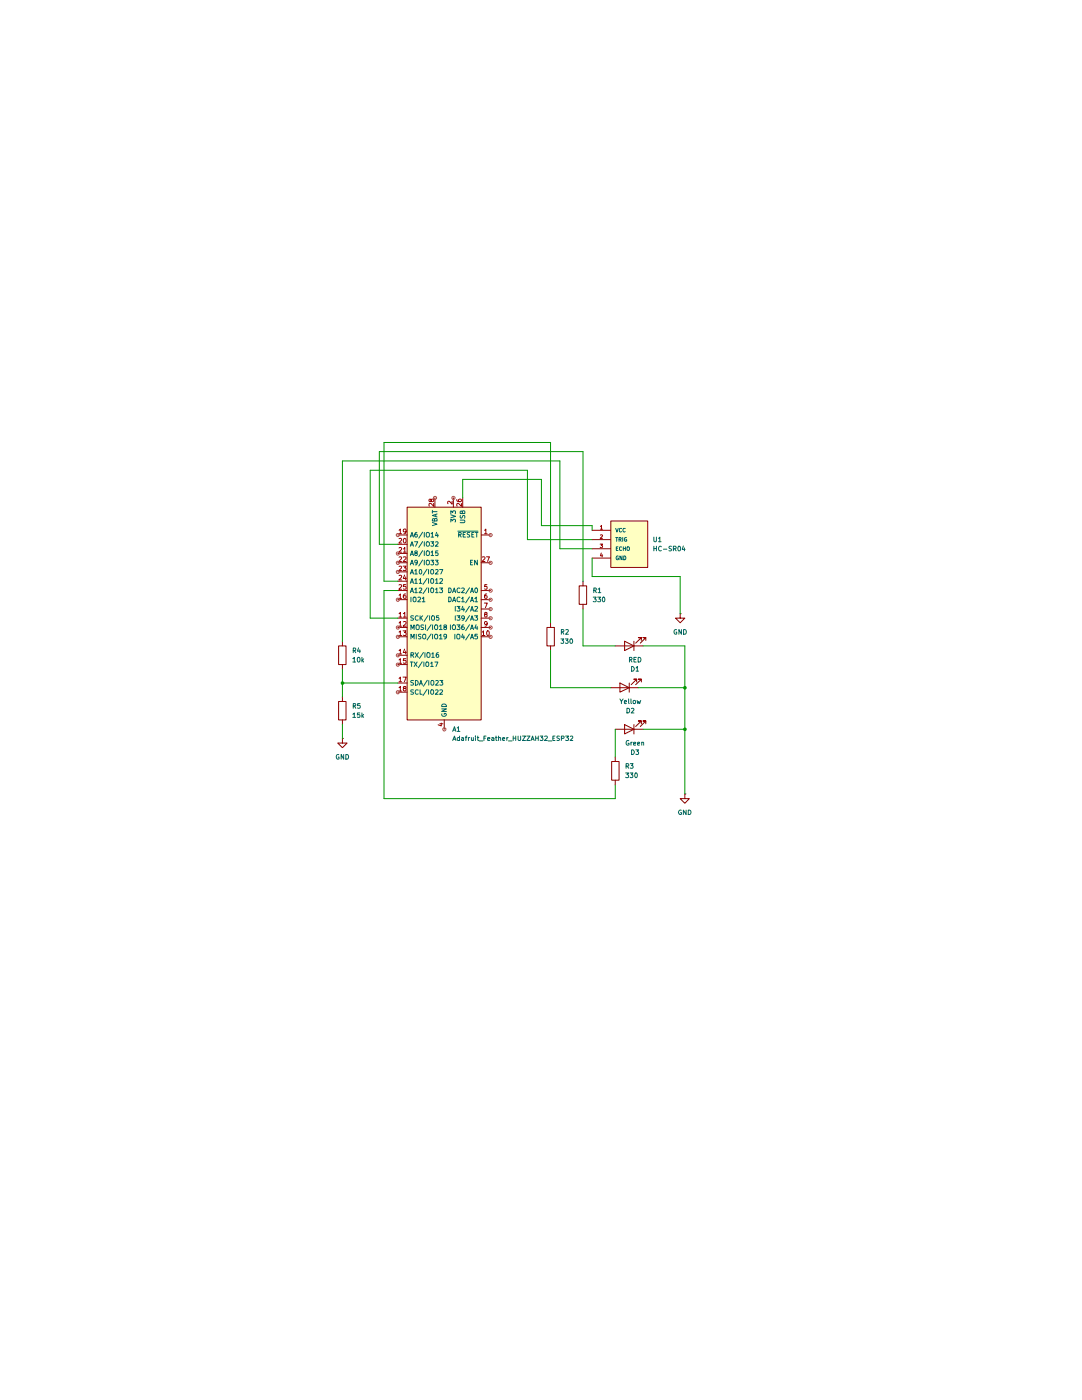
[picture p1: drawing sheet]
(kicad_sch
 (version 20250114)
 (generator "eeschema")
 (generator_version "9.0")
 (paper "A4")
 (lib_symbols
  (symbol "Device:LED"
   (pin_numbers (hide yes))
   (pin_names
    (offset 1.016) (hide yes)) (exclude_from_sim no) (in_bom yes) (on_board yes)
   (property "Reference" "D" (at 0 2.54 0) (effects (font (size 1.27 1.27))))
   (property "Value" "LED" (at 0 -2.54 0) (effects (font (size 1.27 1.27))))
   (property "Footprint" "" (at 0 0 0) (effects (font (size 1.27 1.27)) (hide yes)))
   (property "Datasheet" "~" (at 0 0 0) (effects (font (size 1.27 1.27)) (hide yes)))
   (property "Description" "Light emitting diode" (at 0 0 0) (effects (font (size 1.27 1.27)) (hide yes)))
   (property "Sim.Pins" "1=K 2=A" (at 0 0 0) (effects (font (size 1.27 1.27)) (hide yes)))
   (symbol "LED_0_1"
    (polyline (pts (xy -3.048 -0.762) (xy -4.572 -2.286) (xy -3.81 -2.286) (xy -4.572 -2.286) (xy -4.572 -1.524)) (stroke (width 0) (type default)) (fill (type none)))
    (polyline (pts (xy -1.778 -0.762) (xy -3.302 -2.286) (xy -2.54 -2.286) (xy -3.302 -2.286) (xy -3.302 -1.524)) (stroke (width 0) (type default)) (fill (type none)))
    (polyline (pts (xy -1.27 0) (xy 1.27 0)) (stroke (width 0) (type default)) (fill (type none)))
    (polyline (pts (xy -1.27 -1.27) (xy -1.27 1.27)) (stroke (width 0.254) (type default)) (fill (type none)))
    (polyline (pts (xy 1.27 -1.27) (xy 1.27 1.27) (xy -1.27 0) (xy 1.27 -1.27)) (stroke (width 0.254) (type default)) (fill (type none))))
   (symbol "LED_1_1"
    (pin passive line (at -3.81 0 0) (length 2.54) (name "K" (effects (font (size 1.27 1.27)))) (number "1" (effects (font (size 1.27 1.27)))))
    (pin passive line (at 3.81 0 180) (length 2.54) (name "A" (effects (font (size 1.27 1.27)))) (number "2" (effects (font (size 1.27 1.27))))))
   (embedded_fonts no))
  (symbol "Device:R"
   (pin_numbers (hide yes))
   (pin_names
    (offset 0)) (exclude_from_sim no) (in_bom yes) (on_board yes)
   (property "Reference" "R" (at 2.032 0 90) (effects (font (size 1.27 1.27))))
   (property "Value" "R" (at 0 0 90) (effects (font (size 1.27 1.27))))
   (property "Footprint" "" (at -1.778 0 90) (effects (font (size 1.27 1.27)) (hide yes)))
   (property "Datasheet" "~" (at 0 0 0) (effects (font (size 1.27 1.27)) (hide yes)))
   (property "Description" "Resistor" (at 0 0 0) (effects (font (size 1.27 1.27)) (hide yes)))
   (symbol "R_0_1"
    (rectangle (start -1.016 -2.54) (end 1.016 2.54) (stroke (width 0.254) (type default)) (fill (type none))))
   (symbol "R_1_1"
    (pin passive line (at 0 3.81 270) (length 1.27) (name "~" (effects (font (size 1.27 1.27)))) (number "1" (effects (font (size 1.27 1.27)))))
    (pin passive line (at 0 -3.81 90) (length 1.27) (name "~" (effects (font (size 1.27 1.27)))) (number "2" (effects (font (size 1.27 1.27))))))
   (embedded_fonts no))
  (symbol "HC-SR04:HC-SR04"
   (pin_names
    (offset 1.016)) (exclude_from_sim no) (in_bom yes) (on_board yes)
   (property "Reference" "U" (at 0 5.0813 0) (effects (font (size 1.27 1.27)) (justify left bottom)))
   (property "Value" "HC-SR04" (at 0 -10.163 0) (effects (font (size 1.27 1.27)) (justify left bottom)))
   (property "Footprint" "HC-SR04:XCVR_HC-SR04" (at 0 0 0) (effects (font (size 1.27 1.27)) (justify bottom) (hide yes)))
   (property "Datasheet" "" (at 0 0 0) (effects (font (size 1.27 1.27)) (hide yes)))
   (property "Description" "" (at 0 0 0) (effects (font (size 1.27 1.27)) (hide yes)))
   (property "MF" "SparkFun Electronics" (at 0 0 0) (effects (font (size 1.27 1.27)) (justify bottom) (hide yes)))
   (property "Description_1" "HC-SR04 Ultrasonic Sensor Qwiic Platform Evaluation Expansion Board" (at 0 0 0) (effects (font (size 1.27 1.27)) (justify bottom) (hide yes)))
   (property "Package" "None" (at 0 0 0) (effects (font (size 1.27 1.27)) (justify bottom) (hide yes)))
   (property "Price" "None" (at 0 0 0) (effects (font (size 1.27 1.27)) (justify bottom) (hide yes)))
   (property "Check_prices" "https://www.snapeda.com/parts/HC-SR04/SparkFun/view-part/?ref=eda" (at 0 0 0) (effects (font (size 1.27 1.27)) (justify bottom) (hide yes)))
   (property "SnapEDA_Link" "https://www.snapeda.com/parts/HC-SR04/SparkFun/view-part/?ref=snap" (at 0 0 0) (effects (font (size 1.27 1.27)) (justify bottom) (hide yes)))
   (property "MP" "HC-SR04" (at 0 0 0) (effects (font (size 1.27 1.27)) (justify bottom) (hide yes)))
   (property "Availability" "Not in stock" (at 0 0 0) (effects (font (size 1.27 1.27)) (justify bottom) (hide yes)))
   (property "MANUFACTURER" "Osepp" (at 0 0 0) (effects (font (size 1.27 1.27)) (justify bottom) (hide yes)))
   (symbol "HC-SR04_0_0"
    (rectangle (start 0 -7.62) (end 10.16 5.08) (stroke (width 0.254) (type default)) (fill (type background)))
    (pin power_in line (at -5.08 2.54 0) (length 5.08) (name "VCC" (effects (font (size 1.016 1.016)))) (number "1" (effects (font (size 1.016 1.016)))))
    (pin bidirectional line (at -5.08 0 0) (length 5.08) (name "TRIG" (effects (font (size 1.016 1.016)))) (number "2" (effects (font (size 1.016 1.016)))))
    (pin bidirectional line (at -5.08 -2.54 0) (length 5.08) (name "ECHO" (effects (font (size 1.016 1.016)))) (number "3" (effects (font (size 1.016 1.016)))))
    (pin power_in line (at -5.08 -5.08 0) (length 5.08) (name "GND" (effects (font (size 1.016 1.016)))) (number "4" (effects (font (size 1.016 1.016))))))
   (embedded_fonts no))
  (symbol "MCU_Module:Adafruit_Feather_HUZZAH32_ESP32" (exclude_from_sim no) (in_bom yes) (on_board yes)
   (property "Reference" "A" (at -10.16 29.21 0) (effects (font (size 1.27 1.27)) (justify left)))
   (property "Value" "Adafruit_Feather_HUZZAH32_ESP32" (at 2.54 -31.75 0) (effects (font (size 1.27 1.27)) (justify left)))
   (property "Footprint" "Module:Adafruit_Feather" (at 2.54 -34.29 0) (effects (font (size 1.27 1.27)) (justify left) (hide yes)))
   (property "Datasheet" "https://cdn-learn.adafruit.com/downloads/pdf/adafruit-huzzah32-esp32-feather.pdf" (at 0 -30.48 0) (effects (font (size 1.27 1.27)) (hide yes)))
   (property "Description" "Microcontroller module with ESP32 MCU" (at 0 0 0) (effects (font (size 1.27 1.27)) (hide yes)))
   (symbol "Adafruit_Feather_HUZZAH32_ESP32_0_1"
    (rectangle (start -10.16 27.94) (end 10.16 -30.48) (stroke (width 0.254) (type default)) (fill (type background))))
   (symbol "Adafruit_Feather_HUZZAH32_ESP32_1_1"
    (pin bidirectional line (at -12.7 20.32 0) (length 2.54) (name "A6/IO14" (effects (font (size 1.27 1.27)))) (number "19" (effects (font (size 1.27 1.27)))))
    (pin bidirectional line (at -12.7 17.78 0) (length 2.54) (name "A7/IO32" (effects (font (size 1.27 1.27)))) (number "20" (effects (font (size 1.27 1.27)))))
    (pin bidirectional line (at -12.7 15.24 0) (length 2.54) (name "A8/IO15" (effects (font (size 1.27 1.27)))) (number "21" (effects (font (size 1.27 1.27)))))
    (pin bidirectional line (at -12.7 12.7 0) (length 2.54) (name "A9/IO33" (effects (font (size 1.27 1.27)))) (number "22" (effects (font (size 1.27 1.27)))))
    (pin bidirectional line (at -12.7 10.16 0) (length 2.54) (name "A10/IO27" (effects (font (size 1.27 1.27)))) (number "23" (effects (font (size 1.27 1.27)))))
    (pin bidirectional line (at -12.7 7.62 0) (length 2.54) (name "A11/IO12" (effects (font (size 1.27 1.27)))) (number "24" (effects (font (size 1.27 1.27)))))
    (pin bidirectional line (at -12.7 5.08 0) (length 2.54) (name "A12/IO13" (effects (font (size 1.27 1.27)))) (number "25" (effects (font (size 1.27 1.27)))))
    (pin bidirectional line (at -12.7 2.54 0) (length 2.54) (name "IO21" (effects (font (size 1.27 1.27)))) (number "16" (effects (font (size 1.27 1.27)))))
    (pin bidirectional line (at -12.7 -2.54 0) (length 2.54) (name "SCK/IO5" (effects (font (size 1.27 1.27)))) (number "11" (effects (font (size 1.27 1.27)))))
    (pin bidirectional line (at -12.7 -5.08 0) (length 2.54) (name "MOSI/IO18" (effects (font (size 1.27 1.27)))) (number "12" (effects (font (size 1.27 1.27)))))
    (pin bidirectional line (at -12.7 -7.62 0) (length 2.54) (name "MISO/IO19" (effects (font (size 1.27 1.27)))) (number "13" (effects (font (size 1.27 1.27)))))
    (pin bidirectional line (at -12.7 -12.7 0) (length 2.54) (name "RX/IO16" (effects (font (size 1.27 1.27)))) (number "14" (effects (font (size 1.27 1.27)))))
    (pin bidirectional line (at -12.7 -15.24 0) (length 2.54) (name "TX/IO17" (effects (font (size 1.27 1.27)))) (number "15" (effects (font (size 1.27 1.27)))))
    (pin bidirectional line (at -12.7 -20.32 0) (length 2.54) (name "SDA/IO23" (effects (font (size 1.27 1.27)))) (number "17" (effects (font (size 1.27 1.27)))))
    (pin bidirectional line (at -12.7 -22.86 0) (length 2.54) (name "SCL/IO22" (effects (font (size 1.27 1.27)))) (number "18" (effects (font (size 1.27 1.27)))))
    (pin power_in line (at -2.54 30.48 270) (length 2.54) (name "VBAT" (effects (font (size 1.27 1.27)))) (number "28" (effects (font (size 1.27 1.27)))))
    (pin power_in line (at 0 -33.02 90) (length 2.54) (name "GND" (effects (font (size 1.27 1.27)))) (number "4" (effects (font (size 1.27 1.27)))))
    (pin power_in line (at 2.54 30.48 270) (length 2.54) (name "3V3" (effects (font (size 1.27 1.27)))) (number "2" (effects (font (size 1.27 1.27)))))
    (pin power_in line (at 5.08 30.48 270) (length 2.54) (name "USB" (effects (font (size 1.27 1.27)))) (number "26" (effects (font (size 1.27 1.27)))))
    (pin no_connect line (at 10.16 10.16 180) (length 2.54) (hide yes) (name "NC" (effects (font (size 1.27 1.27)))) (number "3" (effects (font (size 1.27 1.27)))))
    (pin input line (at 12.7 20.32 180) (length 2.54) (name "~{RESET}" (effects (font (size 1.27 1.27)))) (number "1" (effects (font (size 1.27 1.27)))))
    (pin input line (at 12.7 12.7 180) (length 2.54) (name "EN" (effects (font (size 1.27 1.27)))) (number "27" (effects (font (size 1.27 1.27)))))
    (pin bidirectional line (at 12.7 5.08 180) (length 2.54) (name "DAC2/A0" (effects (font (size 1.27 1.27)))) (number "5" (effects (font (size 1.27 1.27)))))
    (pin bidirectional line (at 12.7 2.54 180) (length 2.54) (name "DAC1/A1" (effects (font (size 1.27 1.27)))) (number "6" (effects (font (size 1.27 1.27)))))
    (pin bidirectional line (at 12.7 0 180) (length 2.54) (name "I34/A2" (effects (font (size 1.27 1.27)))) (number "7" (effects (font (size 1.27 1.27)))))
    (pin bidirectional line (at 12.7 -2.54 180) (length 2.54) (name "I39/A3" (effects (font (size 1.27 1.27)))) (number "8" (effects (font (size 1.27 1.27)))))
    (pin bidirectional line (at 12.7 -5.08 180) (length 2.54) (name "IO36/A4" (effects (font (size 1.27 1.27)))) (number "9" (effects (font (size 1.27 1.27)))))
    (pin bidirectional line (at 12.7 -7.62 180) (length 2.54) (name "IO4/A5" (effects (font (size 1.27 1.27)))) (number "10" (effects (font (size 1.27 1.27))))))
   (embedded_fonts no))
  (symbol "power:GND"
   (power)
   (pin_numbers (hide yes))
   (pin_names
    (offset 0) (hide yes)) (exclude_from_sim no) (in_bom yes) (on_board yes)
   (property "Reference" "#PWR" (at 0 -6.35 0) (effects (font (size 1.27 1.27)) (hide yes)))
   (property "Value" "GND" (at 0 -3.81 0) (effects (font (size 1.27 1.27))))
   (property "Footprint" "" (at 0 0 0) (effects (font (size 1.27 1.27)) (hide yes)))
   (property "Datasheet" "" (at 0 0 0) (effects (font (size 1.27 1.27)) (hide yes)))
   (property "Description" "Power symbol creates a global label with name \"GND\" , ground" (at 0 0 0) (effects (font (size 1.27 1.27)) (hide yes)))
   (symbol "GND_0_1"
    (polyline (pts (xy 0 0) (xy 0 -1.27) (xy 1.27 -1.27) (xy 0 -2.54) (xy -1.27 -1.27) (xy 0 -1.27)) (stroke (width 0) (type default)) (fill (type none))))
   (symbol "GND_1_1"
    (pin power_in line (at 0 0 270) (length 0) (name "~" (effects (font (size 1.27 1.27)))) (number "1" (effects (font (size 1.27 1.27))))))
   (embedded_fonts no)))
 (junction
  (at 187.96 101.6)
  (diameter 0)
  (color 0 0 0 0))
 (junction
  (at 93.98 100.33)
  (diameter 0)
  (color 0 0 0 0))
 (junction
  (at 187.96 113.03)
  (diameter 0)
  (color 0 0 0 0))
 (wire
  (pts (xy 101.6 82.55) (xy 109.22 82.55))
  (stroke (width 0) (type default)))
 (wire
  (pts (xy 168.91 90.17) (xy 160.02 90.17))
  (stroke (width 0) (type default)))
 (wire
  (pts (xy 187.96 113.03) (xy 187.96 130.81))
  (stroke (width 0) (type default)))
 (wire
  (pts (xy 148.59 57.15) (xy 162.56 57.15))
  (stroke (width 0) (type default)))
 (wire
  (pts (xy 105.41 72.39) (xy 109.22 72.39))
  (stroke (width 0) (type default)))
 (wire
  (pts (xy 162.56 71.12) (xy 186.69 71.12))
  (stroke (width 0) (type default)))
 (wire
  (pts (xy 105.41 34.29) (xy 105.41 72.39))
  (stroke (width 0) (type default)))
 (wire
  (pts (xy 93.98 111.76) (xy 93.98 115.57))
  (stroke (width 0) (type default)))
 (wire
  (pts (xy 144.78 60.96) (xy 144.78 41.91))
  (stroke (width 0) (type default)))
 (wire
  (pts (xy 167.64 101.6) (xy 151.13 101.6))
  (stroke (width 0) (type default)))
 (wire
  (pts (xy 127 44.45) (xy 148.59 44.45))
  (stroke (width 0) (type default)))
 (wire
  (pts (xy 93.98 39.37) (xy 93.98 88.9))
  (stroke (width 0) (type default)))
 (wire
  (pts (xy 160.02 90.17) (xy 160.02 80.01))
  (stroke (width 0) (type default)))
 (wire
  (pts (xy 105.41 132.08) (xy 105.41 74.93))
  (stroke (width 0) (type default)))
 (wire
  (pts (xy 93.98 100.33) (xy 93.98 104.14))
  (stroke (width 0) (type default)))
 (wire
  (pts (xy 104.14 36.83) (xy 104.14 62.23))
  (stroke (width 0) (type default)))
 (wire
  (pts (xy 176.53 90.17) (xy 187.96 90.17))
  (stroke (width 0) (type default)))
 (wire
  (pts (xy 105.41 74.93) (xy 109.22 74.93))
  (stroke (width 0) (type default)))
 (wire
  (pts (xy 162.56 57.15) (xy 162.56 58.42))
  (stroke (width 0) (type default)))
 (wire
  (pts (xy 148.59 44.45) (xy 148.59 57.15))
  (stroke (width 0) (type default)))
 (wire
  (pts (xy 151.13 101.6) (xy 151.13 91.44))
  (stroke (width 0) (type default)))
 (wire
  (pts (xy 144.78 41.91) (xy 101.6 41.91))
  (stroke (width 0) (type default)))
 (wire
  (pts (xy 93.98 100.33) (xy 109.22 100.33))
  (stroke (width 0) (type default)))
 (wire
  (pts (xy 168.91 128.27) (xy 168.91 132.08))
  (stroke (width 0) (type default)))
 (wire
  (pts (xy 93.98 39.37) (xy 153.67 39.37))
  (stroke (width 0) (type default)))
 (wire
  (pts (xy 175.26 101.6) (xy 187.96 101.6))
  (stroke (width 0) (type default)))
 (wire
  (pts (xy 153.67 63.5) (xy 153.67 39.37))
  (stroke (width 0) (type default)))
 (wire
  (pts (xy 151.13 34.29) (xy 105.41 34.29))
  (stroke (width 0) (type default)))
 (wire
  (pts (xy 162.56 66.04) (xy 162.56 71.12))
  (stroke (width 0) (type default)))
 (wire
  (pts (xy 162.56 60.96) (xy 144.78 60.96))
  (stroke (width 0) (type default)))
 (wire
  (pts (xy 168.91 120.65) (xy 168.91 113.03))
  (stroke (width 0) (type default)))
 (wire
  (pts (xy 160.02 72.39) (xy 160.02 36.83))
  (stroke (width 0) (type default)))
 (wire
  (pts (xy 187.96 90.17) (xy 187.96 101.6))
  (stroke (width 0) (type default)))
 (wire
  (pts (xy 160.02 36.83) (xy 104.14 36.83))
  (stroke (width 0) (type default)))
 (wire
  (pts (xy 93.98 96.52) (xy 93.98 100.33))
  (stroke (width 0) (type default)))
 (wire
  (pts (xy 127 49.53) (xy 127 44.45))
  (stroke (width 0) (type default)))
 (wire
  (pts (xy 186.69 71.12) (xy 186.69 81.28))
  (stroke (width 0) (type default)))
 (wire
  (pts (xy 162.56 63.5) (xy 153.67 63.5))
  (stroke (width 0) (type default)))
 (wire
  (pts (xy 101.6 41.91) (xy 101.6 82.55))
  (stroke (width 0) (type default)))
 (wire
  (pts (xy 187.96 101.6) (xy 187.96 113.03))
  (stroke (width 0) (type default)))
 (wire
  (pts (xy 176.53 113.03) (xy 187.96 113.03))
  (stroke (width 0) (type default)))
 (wire
  (pts (xy 105.41 132.08) (xy 168.91 132.08))
  (stroke (width 0) (type default)))
 (wire
  (pts (xy 151.13 83.82) (xy 151.13 34.29))
  (stroke (width 0) (type default)))
 (wire
  (pts (xy 104.14 62.23) (xy 109.22 62.23))
  (stroke (width 0) (type default)))
 (symbol
  (lib_id "Device:LED")
  (at 172.72 90.17 180)
  (unit 1)
  (exclude_from_sim no)
  (in_bom yes)
  (on_board yes)
  (dnp no)
  (property "Reference" "D1" (at 174.3075 96.52 0) (effects (font (size 1.27 1.27))))
  (property "Value" "RED" (at 174.3075 93.98 0) (effects (font (size 1.27 1.27))))
  (property "Footprint" "LED_THT:LED_D5.0mm" (at 172.72 90.17 0) (effects (font (size 1.27 1.27)) (hide yes)))
  (property "Datasheet" "~" (at 172.72 90.17 0) (effects (font (size 1.27 1.27)) (hide yes)))
  (property "Description" "Light emitting diode" (at 172.72 90.17 0) (effects (font (size 1.27 1.27)) (hide yes)))
  (property "Sim.Pins" "1=K 2=A" (at 172.72 90.17 0) (effects (font (size 1.27 1.27)) (hide yes)))
  (pin "1")
  (pin "2"))
 (symbol
  (lib_id "Device:R")
  (at 93.98 92.71 0)
  (unit 1)
  (exclude_from_sim no)
  (in_bom yes)
  (on_board yes)
  (dnp no)
  (fields_autoplaced yes)
  (property "Reference" "R4" (at 96.52 91.4399 0) (effects (font (size 1.27 1.27)) (justify left)))
  (property "Value" "10k" (at 96.52 93.9799 0) (effects (font (size 1.27 1.27)) (justify left)))
  (property "Footprint" "Resistor_THT:R_Axial_DIN0207_L6.3mm_D2.5mm_P7.62mm_Horizontal" (at 92.202 92.71 90) (effects (font (size 1.27 1.27)) (hide yes)))
  (property "Datasheet" "~" (at 93.98 92.71 0) (effects (font (size 1.27 1.27)) (hide yes)))
  (property "Description" "Resistor" (at 93.98 92.71 0) (effects (font (size 1.27 1.27)) (hide yes)))
  (pin "1")
  (pin "2"))
 (symbol
  (lib_id "power:GND")
  (at 187.96 130.81 0)
  (unit 1)
  (exclude_from_sim no)
  (in_bom yes)
  (on_board yes)
  (dnp no)
  (fields_autoplaced yes)
  (property "Reference" "#PWR03" (at 187.96 137.16 0) (effects (font (size 1.27 1.27)) (hide yes)))
  (property "Value" "GND" (at 187.96 135.89 0) (effects (font (size 1.27 1.27))))
  (property "Footprint" "" (at 187.96 130.81 0) (effects (font (size 1.27 1.27)) (hide yes)))
  (property "Datasheet" "" (at 187.96 130.81 0) (effects (font (size 1.27 1.27)) (hide yes)))
  (property "Description" "Power symbol creates a global label with name \"GND\" , ground" (at 187.96 130.81 0) (effects (font (size 1.27 1.27)) (hide yes)))
  (pin "1"))
 (symbol
  (lib_id "Device:R")
  (at 151.13 87.63 0)
  (unit 1)
  (exclude_from_sim no)
  (in_bom yes)
  (on_board yes)
  (dnp no)
  (fields_autoplaced yes)
  (property "Reference" "R2" (at 153.67 86.3599 0) (effects (font (size 1.27 1.27)) (justify left)))
  (property "Value" "330" (at 153.67 88.8999 0) (effects (font (size 1.27 1.27)) (justify left)))
  (property "Footprint" "Resistor_THT:R_Axial_DIN0207_L6.3mm_D2.5mm_P7.62mm_Horizontal" (at 149.352 87.63 90) (effects (font (size 1.27 1.27)) (hide yes)))
  (property "Datasheet" "~" (at 151.13 87.63 0) (effects (font (size 1.27 1.27)) (hide yes)))
  (property "Description" "Resistor" (at 151.13 87.63 0) (effects (font (size 1.27 1.27)) (hide yes)))
  (pin "2")
  (pin "1"))
 (symbol
  (lib_id "Device:LED")
  (at 171.45 101.6 180)
  (unit 1)
  (exclude_from_sim no)
  (in_bom yes)
  (on_board yes)
  (dnp no)
  (property "Reference" "D2" (at 173.0375 107.95 0) (effects (font (size 1.27 1.27))))
  (property "Value" "Yellow" (at 173.0375 105.41 0) (effects (font (size 1.27 1.27))))
  (property "Footprint" "LED_THT:LED_D5.0mm" (at 171.45 101.6 0) (effects (font (size 1.27 1.27)) (hide yes)))
  (property "Datasheet" "~" (at 171.45 101.6 0) (effects (font (size 1.27 1.27)) (hide yes)))
  (property "Description" "Light emitting diode" (at 171.45 101.6 0) (effects (font (size 1.27 1.27)) (hide yes)))
  (property "Sim.Pins" "1=K 2=A" (at 171.45 101.6 0) (effects (font (size 1.27 1.27)) (hide yes)))
  (pin "1")
  (pin "2"))
 (symbol
  (lib_id "Device:R")
  (at 93.98 107.95 0)
  (unit 1)
  (exclude_from_sim no)
  (in_bom yes)
  (on_board yes)
  (dnp no)
  (fields_autoplaced yes)
  (property "Reference" "R5" (at 96.52 106.6799 0) (effects (font (size 1.27 1.27)) (justify left)))
  (property "Value" "15k" (at 96.52 109.2199 0) (effects (font (size 1.27 1.27)) (justify left)))
  (property "Footprint" "Resistor_THT:R_Axial_DIN0207_L6.3mm_D2.5mm_P7.62mm_Horizontal" (at 92.202 107.95 90) (effects (font (size 1.27 1.27)) (hide yes)))
  (property "Datasheet" "~" (at 93.98 107.95 0) (effects (font (size 1.27 1.27)) (hide yes)))
  (property "Description" "Resistor" (at 93.98 107.95 0) (effects (font (size 1.27 1.27)) (hide yes)))
  (pin "2")
  (pin "1"))
 (symbol
  (lib_id "Device:LED")
  (at 172.72 113.03 180)
  (unit 1)
  (exclude_from_sim no)
  (in_bom yes)
  (on_board yes)
  (dnp no)
  (property "Reference" "D3" (at 174.3075 119.38 0) (effects (font (size 1.27 1.27))))
  (property "Value" "Green" (at 174.3075 116.84 0) (effects (font (size 1.27 1.27))))
  (property "Footprint" "LED_THT:LED_D5.0mm" (at 172.72 113.03 0) (effects (font (size 1.27 1.27)) (hide yes)))
  (property "Datasheet" "~" (at 172.72 113.03 0) (effects (font (size 1.27 1.27)) (hide yes)))
  (property "Description" "Light emitting diode" (at 172.72 113.03 0) (effects (font (size 1.27 1.27)) (hide yes)))
  (property "Sim.Pins" "1=K 2=A" (at 172.72 113.03 0) (effects (font (size 1.27 1.27)) (hide yes)))
  (pin "1")
  (pin "2"))
 (symbol
  (lib_id "HC-SR04:HC-SR04")
  (at 167.64 60.96 0)
  (unit 1)
  (exclude_from_sim no)
  (in_bom yes)
  (on_board yes)
  (dnp no)
  (fields_autoplaced yes)
  (property "Reference" "U1" (at 179.07 60.9599 0) (effects (font (size 1.27 1.27)) (justify left)))
  (property "Value" "HC-SR04" (at 179.07 63.4999 0) (effects (font (size 1.27 1.27)) (justify left)))
  (property "Footprint" "Connector_PinHeader_2.54mm:PinHeader_1x04_P2.54mm_Vertical" (at 167.64 60.96 0) (effects (font (size 1.27 1.27)) (justify bottom) (hide yes)))
  (property "Datasheet" "" (at 167.64 60.96 0) (effects (font (size 1.27 1.27)) (hide yes)))
  (property "Description" "" (at 167.64 60.96 0) (effects (font (size 1.27 1.27)) (hide yes)))
  (property "MF" "SparkFun Electronics" (at 167.64 60.96 0) (effects (font (size 1.27 1.27)) (justify bottom) (hide yes)))
  (property "Description_1" "HC-SR04 Ultrasonic Sensor Qwiic Platform Evaluation Expansion Board" (at 167.64 60.96 0) (effects (font (size 1.27 1.27)) (justify bottom) (hide yes)))
  (property "Package" "None" (at 167.64 60.96 0) (effects (font (size 1.27 1.27)) (justify bottom) (hide yes)))
  (property "Price" "None" (at 167.64 60.96 0) (effects (font (size 1.27 1.27)) (justify bottom) (hide yes)))
  (property "Check_prices" "https://www.snapeda.com/parts/HC-SR04/SparkFun/view-part/?ref=eda" (at 167.64 60.96 0) (effects (font (size 1.27 1.27)) (justify bottom) (hide yes)))
  (property "SnapEDA_Link" "https://www.snapeda.com/parts/HC-SR04/SparkFun/view-part/?ref=snap" (at 167.64 60.96 0) (effects (font (size 1.27 1.27)) (justify bottom) (hide yes)))
  (property "MP" "HC-SR04" (at 167.64 60.96 0) (effects (font (size 1.27 1.27)) (justify bottom) (hide yes)))
  (property "Availability" "Not in stock" (at 167.64 60.96 0) (effects (font (size 1.27 1.27)) (justify bottom) (hide yes)))
  (property "MANUFACTURER" "Osepp" (at 167.64 60.96 0) (effects (font (size 1.27 1.27)) (justify bottom) (hide yes)))
  (pin "1")
  (pin "2")
  (pin "4")
  (pin "3"))
 (symbol
  (lib_id "MCU_Module:Adafruit_Feather_HUZZAH32_ESP32")
  (at 121.92 80.01 0)
  (unit 1)
  (exclude_from_sim no)
  (in_bom yes)
  (on_board yes)
  (dnp no)
  (fields_autoplaced yes)
  (property "Reference" "A1" (at 124.0633 113.03 0) (effects (font (size 1.27 1.27)) (justify left)))
  (property "Value" "Adafruit_Feather_HUZZAH32_ESP32" (at 124.0633 115.57 0) (effects (font (size 1.27 1.27)) (justify left)))
  (property "Footprint" "Module:Adafruit_Feather" (at 124.46 114.3 0) (effects (font (size 1.27 1.27)) (justify left) (hide yes)))
  (property "Datasheet" "https://cdn-learn.adafruit.com/downloads/pdf/adafruit-huzzah32-esp32-feather.pdf" (at 121.92 110.49 0) (effects (font (size 1.27 1.27)) (hide yes)))
  (property "Description" "Microcontroller module with ESP32 MCU" (at 121.92 80.01 0) (effects (font (size 1.27 1.27)) (hide yes)))
  (pin "28")
  (pin "11")
  (pin "7")
  (pin "19")
  (pin "24")
  (pin "22")
  (pin "25")
  (pin "27")
  (pin "18")
  (pin "5")
  (pin "13")
  (pin "2")
  (pin "15")
  (pin "26")
  (pin "6")
  (pin "23")
  (pin "4")
  (pin "12")
  (pin "8")
  (pin "14")
  (pin "20")
  (pin "21")
  (pin "17")
  (pin "16")
  (pin "3")
  (pin "1")
  (pin "9")
  (pin "10"))
 (symbol
  (lib_id "power:GND")
  (at 93.98 115.57 0)
  (unit 1)
  (exclude_from_sim no)
  (in_bom yes)
  (on_board yes)
  (dnp no)
  (fields_autoplaced yes)
  (property "Reference" "#PWR01" (at 93.98 121.92 0) (effects (font (size 1.27 1.27)) (hide yes)))
  (property "Value" "GND" (at 93.98 120.65 0) (effects (font (size 1.27 1.27))))
  (property "Footprint" "" (at 93.98 115.57 0) (effects (font (size 1.27 1.27)) (hide yes)))
  (property "Datasheet" "" (at 93.98 115.57 0) (effects (font (size 1.27 1.27)) (hide yes)))
  (property "Description" "Power symbol creates a global label with name \"GND\" , ground" (at 93.98 115.57 0) (effects (font (size 1.27 1.27)) (hide yes)))
  (pin "1"))
 (symbol
  (lib_id "Device:R")
  (at 168.91 124.46 0)
  (unit 1)
  (exclude_from_sim no)
  (in_bom yes)
  (on_board yes)
  (dnp no)
  (fields_autoplaced yes)
  (property "Reference" "R3" (at 171.45 123.1899 0) (effects (font (size 1.27 1.27)) (justify left)))
  (property "Value" "330" (at 171.45 125.7299 0) (effects (font (size 1.27 1.27)) (justify left)))
  (property "Footprint" "Resistor_THT:R_Axial_DIN0207_L6.3mm_D2.5mm_P7.62mm_Horizontal" (at 167.132 124.46 90) (effects (font (size 1.27 1.27)) (hide yes)))
  (property "Datasheet" "~" (at 168.91 124.46 0) (effects (font (size 1.27 1.27)) (hide yes)))
  (property "Description" "Resistor" (at 168.91 124.46 0) (effects (font (size 1.27 1.27)) (hide yes)))
  (pin "2")
  (pin "1"))
 (symbol
  (lib_id "power:GND")
  (at 186.69 81.28 0)
  (unit 1)
  (exclude_from_sim no)
  (in_bom yes)
  (on_board yes)
  (dnp no)
  (fields_autoplaced yes)
  (property "Reference" "#PWR02" (at 186.69 87.63 0) (effects (font (size 1.27 1.27)) (hide yes)))
  (property "Value" "GND" (at 186.69 86.36 0) (effects (font (size 1.27 1.27))))
  (property "Footprint" "" (at 186.69 81.28 0) (effects (font (size 1.27 1.27)) (hide yes)))
  (property "Datasheet" "" (at 186.69 81.28 0) (effects (font (size 1.27 1.27)) (hide yes)))
  (property "Description" "Power symbol creates a global label with name \"GND\" , ground" (at 186.69 81.28 0) (effects (font (size 1.27 1.27)) (hide yes)))
  (pin "1"))
 (symbol
  (lib_id "Device:R")
  (at 160.02 76.2 0)
  (unit 1)
  (exclude_from_sim no)
  (in_bom yes)
  (on_board yes)
  (dnp no)
  (fields_autoplaced yes)
  (property "Reference" "R1" (at 162.56 74.9299 0) (effects (font (size 1.27 1.27)) (justify left)))
  (property "Value" "330" (at 162.56 77.4699 0) (effects (font (size 1.27 1.27)) (justify left)))
  (property "Footprint" "Resistor_THT:R_Axial_DIN0207_L6.3mm_D2.5mm_P7.62mm_Horizontal" (at 158.242 76.2 90) (effects (font (size 1.27 1.27)) (hide yes)))
  (property "Datasheet" "~" (at 160.02 76.2 0) (effects (font (size 1.27 1.27)) (hide yes)))
  (property "Description" "Resistor" (at 160.02 76.2 0) (effects (font (size 1.27 1.27)) (hide yes)))
  (pin "1")
  (pin "2"))
 (sheet_instances
  (path ""
   (page "1")))
 (embedded_fonts no))
